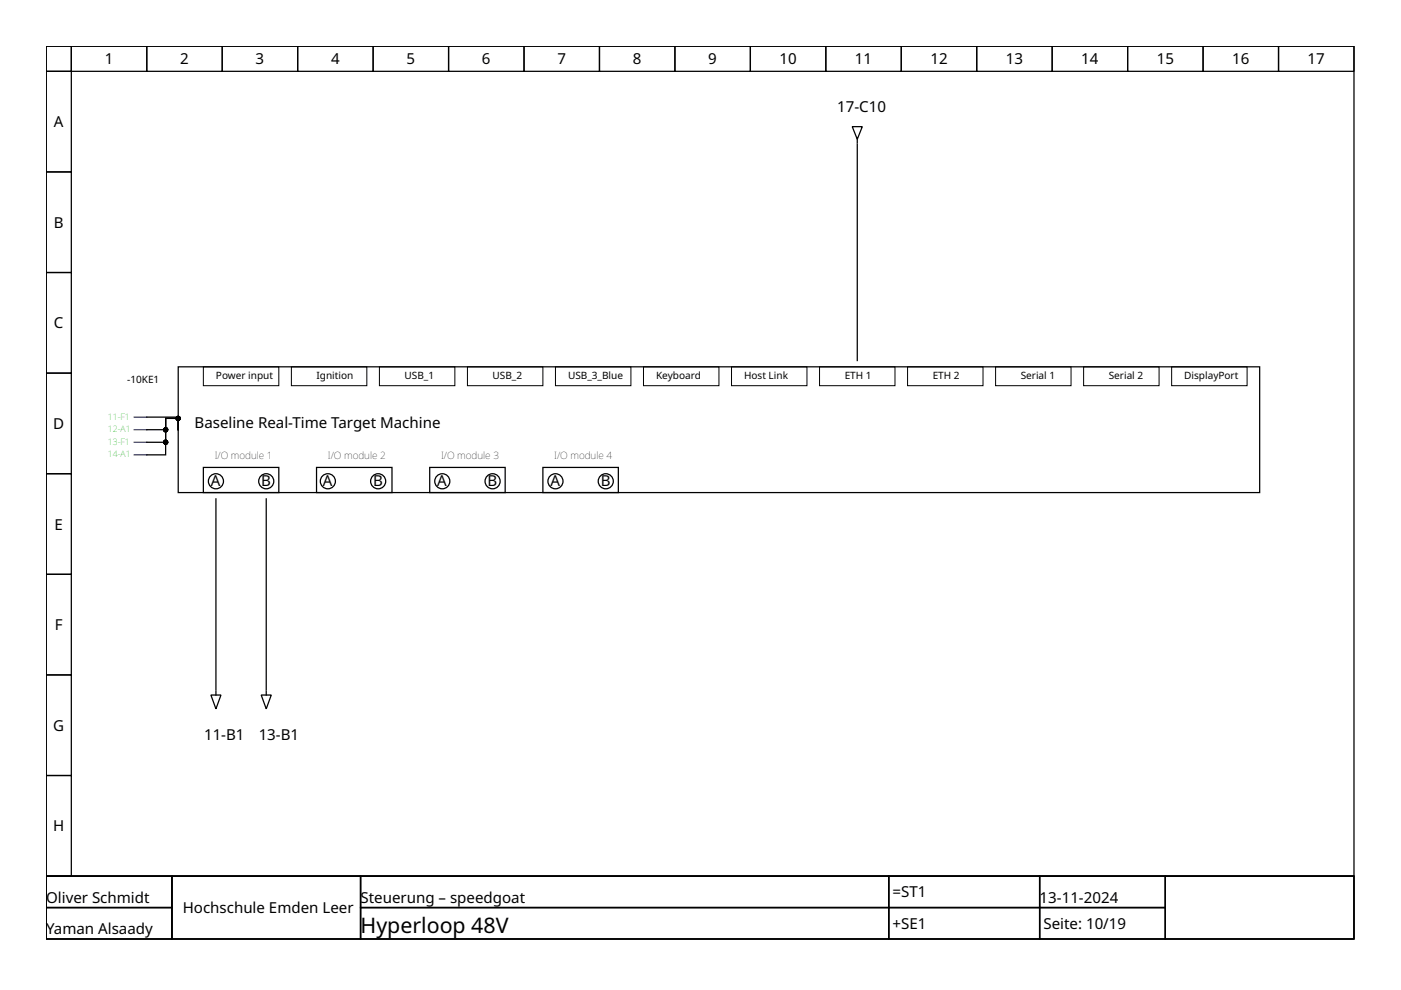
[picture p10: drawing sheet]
<svg xmlns="http://www.w3.org/2000/svg" width="297mm" height="210mm" viewBox="0 0 297 210" stroke-linecap="round" stroke-linejoin="round" font-family="sans-serif">
<g fill="none" stroke="#000" stroke-width=".27">
<path d="M9.8 9.8h277.3v176h-277.3zM9.8 9.8h5.3v5.3h-5.3zM9.8 15.1h5.3v21.4h-5.3zM15.1 9.8h16v5.3h-16zM31.1 9.8h16v5.3h-16zM47.1 9.8h16v5.3h-16zM63.1 9.8h16v5.3h-16zM79.1 9.8h16v5.3h-16zM95.1 9.8h16v5.3h-16zM111.1 9.8h16v5.3h-16zM127.1 9.8h16v5.3h-16zM143.1 9.8h16v5.3h-16z"/>
<path d="M159.1 9.8h16v5.3h-16zM175.1 9.8h16v5.3h-16zM191.1 9.8h16v5.3h-16zM207.1 9.8h16v5.3h-16zM223.1 9.8h16v5.3h-16zM239.1 9.8h16v5.3h-16zM255.1 9.8h16v5.3h-16zM271.1 9.8h16v5.3h-16zM9.8 36.5h5.3v21.3h-5.3zM180.7 26.9h2.1l-1 2.6zM181.8 29.5v.8M181.8 30.6v45.8"/>
<path d="M9.8 57.8h5.3v21.3h-5.3zM9.8 79.1h5.3v21.3h-5.3zM37.8 77.8h229.3v26.6h-229.3zM31.1 88.4h6.7v2.7M31.1 91.1h4v-2.4h2.7v2.4M37.8 91.1v-2.4h-2.7v7.7h-4M37.8 91.1v-2.4h-2.7v5.1h-4M43.1 99.1h16v5.3h-16zM67.1 99.1h16v5.3h-16zM91.1 99.1h16v5.3h-16zM115.1 99.1h16v5.3h-16zM9.8 100.4h5.3v21.4h-5.3z"/>
<path d="M45.8 105.8v40.5M56.4 105.8v40.5M9.8 121.8h5.3v21.3h-5.3zM9.8 143.1h5.3v21.3h-5.3zM44.7 147.4h2.1l-1 2.9zM45.8 146.6v.8M55.4 147.4h2.1l-1.1 2.9zM56.4 146.6v.8M9.8 164.4h5.3v21.4h-5.3zM9.8 185.8h277.3v13.3h-277.3zM9.8 185.8h26.7v6.6h-26.7zM9.8 192.4h26.7v6.7h-26.7z"/>
<path d="M36.5 185.8h39.9v13.3h-39.9zM76.4 185.8h112v6.6h-112zM76.4 192.4h112v6.7h-112zM188.4 185.8h32v6.6h-32zM188.4 192.4h32v6.7h-32zM220.4 185.8h26.7v6.6h-26.7zM220.4 192.4h26.7v6.7h-26.7zM247.1 185.8h40v13.3h-40z"/>
<circle cx="45.8" cy="102" r="1.6"/>
<circle cx="56.4" cy="102" r="1.6"/>
<circle cx="69.5" cy="102" r="1.6"/>
<circle cx="80.2" cy="102" r="1.6"/>
<circle cx="93.8" cy="102" r="1.6"/>
<circle cx="104.4" cy="102" r="1.6"/>
<circle cx="117.8" cy="102" r="1.6"/>
<circle cx="128.4" cy="102" r="1.6"/>
</g>
<path d="M43.1 77.8h16v4h-16zM61.8 77.8h16v4h-16zM80.4 77.8h16v4h-16zM99.1 77.8h16v4h-16zM117.8 77.8h16v4h-16zM136.4 77.8h16v4h-16zM155.1 77.8h16v4h-16zM173.8 77.8h16v4h-16zM192.4 77.8h16v4h-16zM211.1 77.8h16v4h-16zM229.7 77.8h16v4h-16zM248.4 77.8h16v4h-16z" fill="none" stroke="#000" stroke-width=".21"/>
<path d="M28.5 93.8h2.6M28.5 91.1h2.6M28.5 88.4h2.6M28.5 96.4h2.6" fill="none" stroke="#00f" stroke-width=".27"/>
<g fill="#000" stroke="#000" stroke-width=".27">
<circle cx="35.1" cy="93.8" r=".4"/>
<circle cx="35.1" cy="91.1" r=".4"/>
<circle cx="37.8" cy="88.7" r=".4"/>
</g>
<text font-size="4.5" x="76.4" y="197.8">Hyperloop 48V</text>
<g font-size="3.2">
<text x="22.2" y="13.7">1</text>
<text x="38.2" y="13.7">2</text>
<text x="54.2" y="13.7">3</text>
<text x="70.2" y="13.7">4</text>
<text x="86.2" y="13.7">5</text>
<text x="102.2" y="13.7">6</text>
<text x="118.2" y="13.7">7</text>
<text x="134.2" y="13.7">8</text>
<text x="150.2" y="13.7">9</text>
<text x="165.3" y="13.7">10</text>
<text x="181.3" y="13.7">11</text>
<text x="197.3" y="13.7">12</text>
<text x="213.3" y="13.7">13</text>
<text x="229.3" y="13.7">14</text>
<text x="245.2" y="13.7">15</text>
<text x="261.2" y="13.7">16</text>
<text x="277.2" y="13.7">17</text>
<text x="177.5" y="23.7">17-C10</text>
<text x="11.4" y="27">A</text>
<text x="11.4" y="48.3">B</text>
<text x="11.4" y="69.6">C</text>
<text x="11.3" y="91">D</text>
<text x="41.3" y="90.8">Baseline Real-Time Target Machine</text>
<text x="44.7" y="103.1">A</text>
<text x="55.4" y="103.1">B</text>
<text x="68.4" y="103.1">A</text>
<text x="79.1" y="103.1">B</text>
<text x="92.7" y="103.1">A</text>
<text x="103.4" y="103.1">B</text>
<text x="116.7" y="103.1">A</text>
<text x="127.4" y="103.1">B</text>
<text x="11.6" y="112.3">E</text>
<text x="11.6" y="133.6">F</text>
<text x="11.3" y="155">G</text>
<text x="43.3" y="157">11-B1</text>
<text x="54.8" y="157">13-B1</text>
<text x="11.3" y="176.3">H</text>
<text x="9.8" y="191.4">Oliver Schmidt</text>
<text x="76.4" y="191.4">Steuerung – speedgoat</text>
<text x="189.3" y="190.3">=ST1</text>
<text x="220.4" y="191.4">13-11-2024</text>
<text x="38.7" y="193.6">Hochschule Emden Leer</text>
<text x="189.3" y="197">+SE1</text>
<text x="221.2" y="197">Seite: 10/19</text>
<text x="9.8" y="198">Yaman Alsaady</text>
</g>
<g font-size="2.1">
<text x="27" y="81.2">-10KE1</text>
<text x="45.8" y="80.4">Power input</text>
<text x="67.1" y="80.4">Ignition</text>
<text x="85.8" y="80.4">USB_1</text>
<text x="104.4" y="80.4">USB_2</text>
<text x="120.4" y="80.4">USB_3_Blue</text>
<text x="139.1" y="80.4">Keyboard</text>
<text x="157.8" y="80.4">Host Link</text>
<text x="179.1" y="80.4">ETH 1</text>
<text x="197.8" y="80.4">ETH 2</text>
<text x="216.4" y="80.4">Serial 1</text>
<text x="235.1" y="80.4">Serial 2</text>
<text x="251.1" y="80.4">DisplayPort</text>
<text x="45.5" y="97.2">I/O module 1</text>
<text x="69.5" y="97.2">I/O module 2</text>
<text x="93.5" y="97.2">I/O module 3</text>
<text x="117.5" y="97.2">I/O module 4</text>
</g>
<g font-size="1.9" fill="#0a0">
<text x="22.9" y="89">11-F1</text>
<text x="22.9" y="94.3">13-F1</text>
<text x="22.9" y="91.6">12-A1</text>
<text x="22.9" y="97">14-A1</text>
</g>
</svg>
